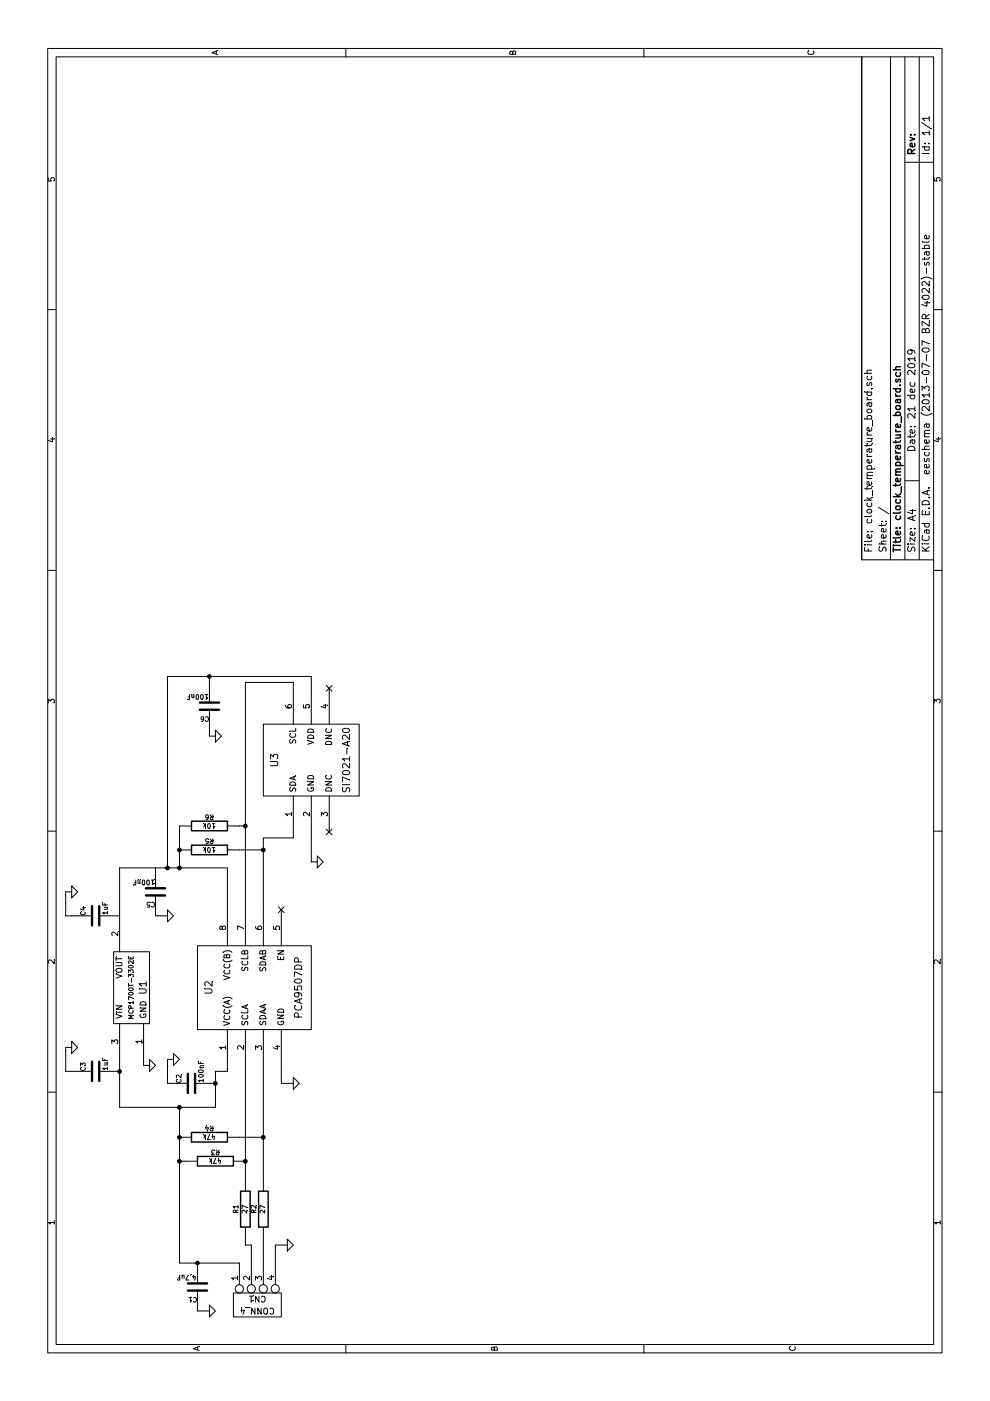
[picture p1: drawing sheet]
EESchema Schematic File Version 2
LIBS:power
LIBS:device
LIBS:transistors
LIBS:conn
LIBS:linear
LIBS:regul
LIBS:74xx
LIBS:cmos4000
LIBS:adc-dac
LIBS:memory
LIBS:xilinx
LIBS:special
LIBS:microcontrollers
LIBS:dsp
LIBS:microchip
LIBS:analog_switches
LIBS:motorola
LIBS:texas
LIBS:intel
LIBS:audio
LIBS:interface
LIBS:digital-audio
LIBS:philips
LIBS:display
LIBS:cypress
LIBS:siliconi
LIBS:opto
LIBS:atmel
LIBS:contrib
LIBS:valves
EELAYER 27 0
EELAYER END
$Descr A4 11693 8268
encoding utf-8
Sheet 1 1
Title "clock_temperature_board.sch"
Date "21 dec 2019"
Rev ""
Comp ""
Comment1 ""
Comment2 ""
Comment3 ""
Comment4 ""
$EndDescr
$Comp
L CONN_4 CN1
U 1 1
P 800 2150
F 0 "CN1" V 750 2150 50  0000 C CNN
F 1 "CONN_4" V 850 2150 50  0000 C CNN
F 2 "" H 800 2150 60  0000 C CNN
F 3 "" H 800 2150 60  0000 C CNN
	1    800  2150
	-1   0    0    -1  
$EndComp
$Comp
L GND #PWR?
U 1 1
P 1300 2400
F 0 "#PWR?" H 1300 2400 30  0001 C CNN
F 1 "GND" H 1300 2330 30  0001 C CNN
F 2 "~" H 1300 2400 60  0000 C CNN
F 3 "~" H 1300 2400 60  0000 C CNN
	1    1300 2400
	1    0    0    -1  
$EndComp
$Comp
L R R2
U 1 1
P 1600 2200
F 0 "R2" V 1680 2200 40  0000 C CNN
F 1 "27" V 1607 2201 40  0000 C CNN
F 2 "~" V 1530 2200 30  0000 C CNN
F 3 "~" H 1600 2200 30  0000 C CNN
	1    1600 2200
	0    -1   -1   0   
$EndComp
$Comp
L R R1
U 1 1
P 1600 2050
F 0 "R1" V 1680 2050 40  0000 C CNN
F 1 "27" V 1607 2051 40  0000 C CNN
F 2 "~" V 1530 2050 30  0000 C CNN
F 3 "~" H 1600 2050 30  0000 C CNN
	1    1600 2050
	0    -1   -1   0   
$EndComp
$Comp
L C C1
U 1 1
P 950 1650
F 0 "C1" H 950 1750 40  0000 L CNN
F 1 "4,7uF" H 956 1565 40  0000 L CNN
F 2 "~" H 988 1500 30  0000 C CNN
F 3 "~" H 950 1650 60  0000 C CNN
	1    950  1650
	0    -1   -1   0   
$EndComp
Wire Wire Line
	1150 2300 1300 2300
Wire Wire Line
	1300 2300 1300 2400
Wire Wire Line
	1150 2200 1350 2200
Wire Wire Line
	1150 2100 1300 2100
Wire Wire Line
	1300 2100 1300 2050
Wire Wire Line
	1300 2050 1350 2050
Wire Wire Line
	1150 1500 1150 2000
$Comp
L R R3
U 1 1
P 2000 1800
F 0 "R3" V 2080 1800 40  0000 C CNN
F 1 "47k" V 2007 1801 40  0000 C CNN
F 2 "~" V 1930 1800 30  0000 C CNN
F 3 "~" H 2000 1800 30  0000 C CNN
	1    2000 1800
	1    0    0    -1  
$EndComp
$Comp
L R R4
U 1 1
P 2200 1750
F 0 "R4" V 2280 1750 40  0000 C CNN
F 1 "47k" V 2207 1751 40  0000 C CNN
F 2 "~" V 2130 1750 30  0000 C CNN
F 3 "~" H 2200 1750 30  0000 C CNN
	1    2200 1750
	1    0    0    -1  
$EndComp
Wire Wire Line
	1850 2050 2800 2050
Connection ~ 2000 2050
Wire Wire Line
	1850 2200 2800 2200
Wire Wire Line
	2200 2200 2200 2000
Connection ~ 2200 2200
Wire Wire Line
	1150 1500 2450 1500
Connection ~ 1150 1650
Wire Wire Line
	2000 1550 2000 1500
Connection ~ 2000 1500
$Comp
L GND #PWR?
U 1 1
P 750 1750
F 0 "#PWR?" H 750 1750 30  0001 C CNN
F 1 "GND" H 750 1680 30  0001 C CNN
F 2 "~" H 750 1750 60  0000 C CNN
F 3 "~" H 750 1750 60  0000 C CNN
	1    750  1750
	1    0    0    -1  
$EndComp
Wire Wire Line
	750  1750 750  1650
$Comp
L PCA9507DP U2
U 1 1
P 3450 2100
F 0 "U2" H 3450 2450 60  0000 C CNN
F 1 "PCA9507DP" H 3450 1700 60  0000 C CNN
F 2 "~" H 3250 2300 60  0000 C CNN
F 3 "~" H 3250 2300 60  0000 C CNN
	1    3450 2100
	1    0    0    -1  
$EndComp
$Comp
L GND #PWR?
U 1 1
P 2650 2450
F 0 "#PWR?" H 2650 2450 30  0001 C CNN
F 1 "GND" H 2650 2380 30  0001 C CNN
F 2 "~" H 2650 2450 60  0000 C CNN
F 3 "~" H 2650 2450 60  0000 C CNN
	1    2650 2450
	1    0    0    -1  
$EndComp
Wire Wire Line
	2800 2350 2650 2350
Wire Wire Line
	2650 2350 2650 2450
$Comp
L C C2
U 1 1
P 2650 1600
F 0 "C2" H 2650 1700 40  0000 L CNN
F 1 "100nF" H 2656 1515 40  0000 L CNN
F 2 "~" H 2688 1450 30  0000 C CNN
F 3 "~" H 2650 1600 60  0000 C CNN
	1    2650 1600
	1    0    0    -1  
$EndComp
Wire Wire Line
	2800 1900 2750 1900
Wire Wire Line
	2750 1900 2750 1800
Wire Wire Line
	2750 1800 2450 1800
Wire Wire Line
	2450 1800 2450 1000
Connection ~ 2200 1500
Connection ~ 2650 1800
$Comp
L GND #PWR?
U 1 1
P 2850 1450
F 0 "#PWR?" H 2850 1450 30  0001 C CNN
F 1 "GND" H 2850 1380 30  0001 C CNN
F 2 "~" H 2850 1450 60  0000 C CNN
F 3 "~" H 2850 1450 60  0000 C CNN
	1    2850 1450
	1    0    0    -1  
$EndComp
Wire Wire Line
	2650 1400 2850 1400
Wire Wire Line
	2850 1400 2850 1450
$Comp
L MCP1700T U1
U 1 1
P 3450 1150
F 0 "U1" H 3450 1100 60  0000 C CNN
F 1 "MCP1700T-3302E" H 3450 1200 39  0000 C CNN
F 2 "~" H 3450 1150 60  0000 C CNN
F 3 "~" H 3450 1150 60  0000 C CNN
	1    3450 1150
	1    0    0    -1  
$EndComp
$Comp
L GND #PWR?
U 1 1
P 2800 1250
F 0 "#PWR?" H 2800 1250 30  0001 C CNN
F 1 "GND" H 2800 1180 30  0001 C CNN
F 2 "~" H 2800 1250 60  0000 C CNN
F 3 "~" H 2800 1250 60  0000 C CNN
	1    2800 1250
	1    0    0    -1  
$EndComp
Wire Wire Line
	2800 1250 2800 1200
Wire Wire Line
	2800 1200 2850 1200
$Comp
L C C3
U 1 1
P 2750 800
F 0 "C3" H 2750 900 40  0000 L CNN
F 1 "1uF" H 2756 715 40  0000 L CNN
F 2 "~" H 2788 650 30  0000 C CNN
F 3 "~" H 2750 800 60  0000 C CNN
	1    2750 800 
	1    0    0    -1  
$EndComp
Wire Wire Line
	2450 1000 2850 1000
$Comp
L C C4
U 1 1
P 4050 800
F 0 "C4" H 4050 900 40  0000 L CNN
F 1 "1uF" H 4056 715 40  0000 L CNN
F 2 "~" H 4088 650 30  0000 C CNN
F 3 "~" H 4050 800 60  0000 C CNN
	1    4050 800 
	1    0    0    -1  
$EndComp
Connection ~ 2750 1000
Connection ~ 2450 1500
$Comp
L GND #PWR?
U 1 1
P 2950 600
F 0 "#PWR?" H 2950 600 30  0001 C CNN
F 1 "GND" H 2950 530 30  0001 C CNN
F 2 "~" H 2950 600 60  0000 C CNN
F 3 "~" H 2950 600 60  0000 C CNN
	1    2950 600 
	1    0    0    -1  
$EndComp
$Comp
L GND #PWR?
U 1 1
P 4250 600
F 0 "#PWR?" H 4250 600 30  0001 C CNN
F 1 "GND" H 4250 530 30  0001 C CNN
F 2 "~" H 4250 600 60  0000 C CNN
F 3 "~" H 4250 600 60  0000 C CNN
	1    4250 600 
	1    0    0    -1  
$EndComp
Wire Wire Line
	2750 600  2750 550 
Wire Wire Line
	2750 550  2950 550 
Wire Wire Line
	2950 550  2950 600 
Wire Wire Line
	4050 600  4050 550 
Wire Wire Line
	4050 550  4250 550 
Wire Wire Line
	4250 550  4250 600 
$Comp
L C C5
U 1 1
P 4250 1300
F 0 "C5" H 4250 1400 40  0000 L CNN
F 1 "100nF" H 4256 1215 40  0000 L CNN
F 2 "~" H 4288 1150 30  0000 C CNN
F 3 "~" H 4250 1300 60  0000 C CNN
	1    4250 1300
	0    -1   -1   0   
$EndComp
$Comp
L GND #PWR?
U 1 1
P 4050 1400
F 0 "#PWR?" H 4050 1400 30  0001 C CNN
F 1 "GND" H 4050 1330 30  0001 C CNN
F 2 "~" H 4050 1400 60  0000 C CNN
F 3 "~" H 4050 1400 60  0000 C CNN
	1    4050 1400
	1    0    0    -1  
$EndComp
Wire Wire Line
	4450 1000 4450 1900
Wire Wire Line
	4450 1900 4100 1900
$Comp
L R R5
U 1 1
P 4600 1750
F 0 "R5" V 4680 1750 40  0000 C CNN
F 1 "10k" V 4607 1751 40  0000 C CNN
F 2 "~" V 4530 1750 30  0000 C CNN
F 3 "~" H 4600 1750 30  0000 C CNN
	1    4600 1750
	1    0    0    -1  
$EndComp
$Comp
L R R6
U 1 1
P 4800 1750
F 0 "R6" V 4880 1750 40  0000 C CNN
F 1 "10k" V 4807 1751 40  0000 C CNN
F 2 "~" V 4730 1750 30  0000 C CNN
F 3 "~" H 4800 1750 30  0000 C CNN
	1    4800 1750
	1    0    0    -1  
$EndComp
Wire Wire Line
	4100 2050 6000 2050
Wire Wire Line
	4800 2050 4800 2000
Wire Wire Line
	4100 2200 4700 2200
Wire Wire Line
	4600 2200 4600 2000
Wire Wire Line
	4450 1500 4800 1500
Connection ~ 4600 1500
Connection ~ 4450 1500
Wire Wire Line
	4050 1000 4450 1000
Wire Wire Line
	4050 1400 4050 1300
$Comp
L SI7021-A20 U3
U 1 1
P 5350 2600
F 0 "U3" H 5350 2900 60  0000 C CNN
F 1 "SI7021-A20" H 5350 2300 60  0000 C CNN
F 2 "~" H 5100 4600 60  0000 C CNN
F 3 "~" H 5100 4600 60  0000 C CNN
	1    5350 2600
	1    0    0    -1  
$EndComp
Wire Wire Line
	4700 2200 4700 2450
Wire Wire Line
	4700 2450 4750 2450
Connection ~ 4600 2200
Wire Wire Line
	6000 2050 6000 2450
Wire Wire Line
	6000 2450 5950 2450
Connection ~ 4800 2050
$Comp
L GND #PWR?
U 1 1
P 4500 2650
F 0 "#PWR?" H 4500 2650 30  0001 C CNN
F 1 "GND" H 4500 2580 30  0001 C CNN
F 2 "~" H 4500 2650 60  0000 C CNN
F 3 "~" H 4500 2650 60  0000 C CNN
	1    4500 2650
	1    0    0    -1  
$EndComp
Wire Wire Line
	4500 2650 4500 2600
Wire Wire Line
	4500 2600 4750 2600
Wire Wire Line
	4450 1400 6050 1400
Wire Wire Line
	6050 1400 6050 2600
Wire Wire Line
	6050 2600 5950 2600
Connection ~ 4450 1400
$Comp
L C C6
U 1 1
P 5800 1750
F 0 "C6" H 5800 1850 40  0000 L CNN
F 1 "100nF" H 5806 1665 40  0000 L CNN
F 2 "~" H 5838 1600 30  0000 C CNN
F 3 "~" H 5800 1750 60  0000 C CNN
	1    5800 1750
	0    -1   -1   0   
$EndComp
Wire Wire Line
	6050 1750 6000 1750
Connection ~ 6050 1750
$Comp
L GND #PWR?
U 1 1
P 5550 1800
F 0 "#PWR?" H 5550 1800 30  0001 C CNN
F 1 "GND" H 5550 1730 30  0001 C CNN
F 2 "~" H 5550 1800 60  0000 C CNN
F 3 "~" H 5550 1800 60  0000 C CNN
	1    5550 1800
	1    0    0    -1  
$EndComp
Wire Wire Line
	5550 1800 5550 1750
Wire Wire Line
	5550 1750 5600 1750
NoConn ~ 4750 2750
NoConn ~ 5950 2750
NoConn ~ 4100 2350
$EndSCHEMATC
